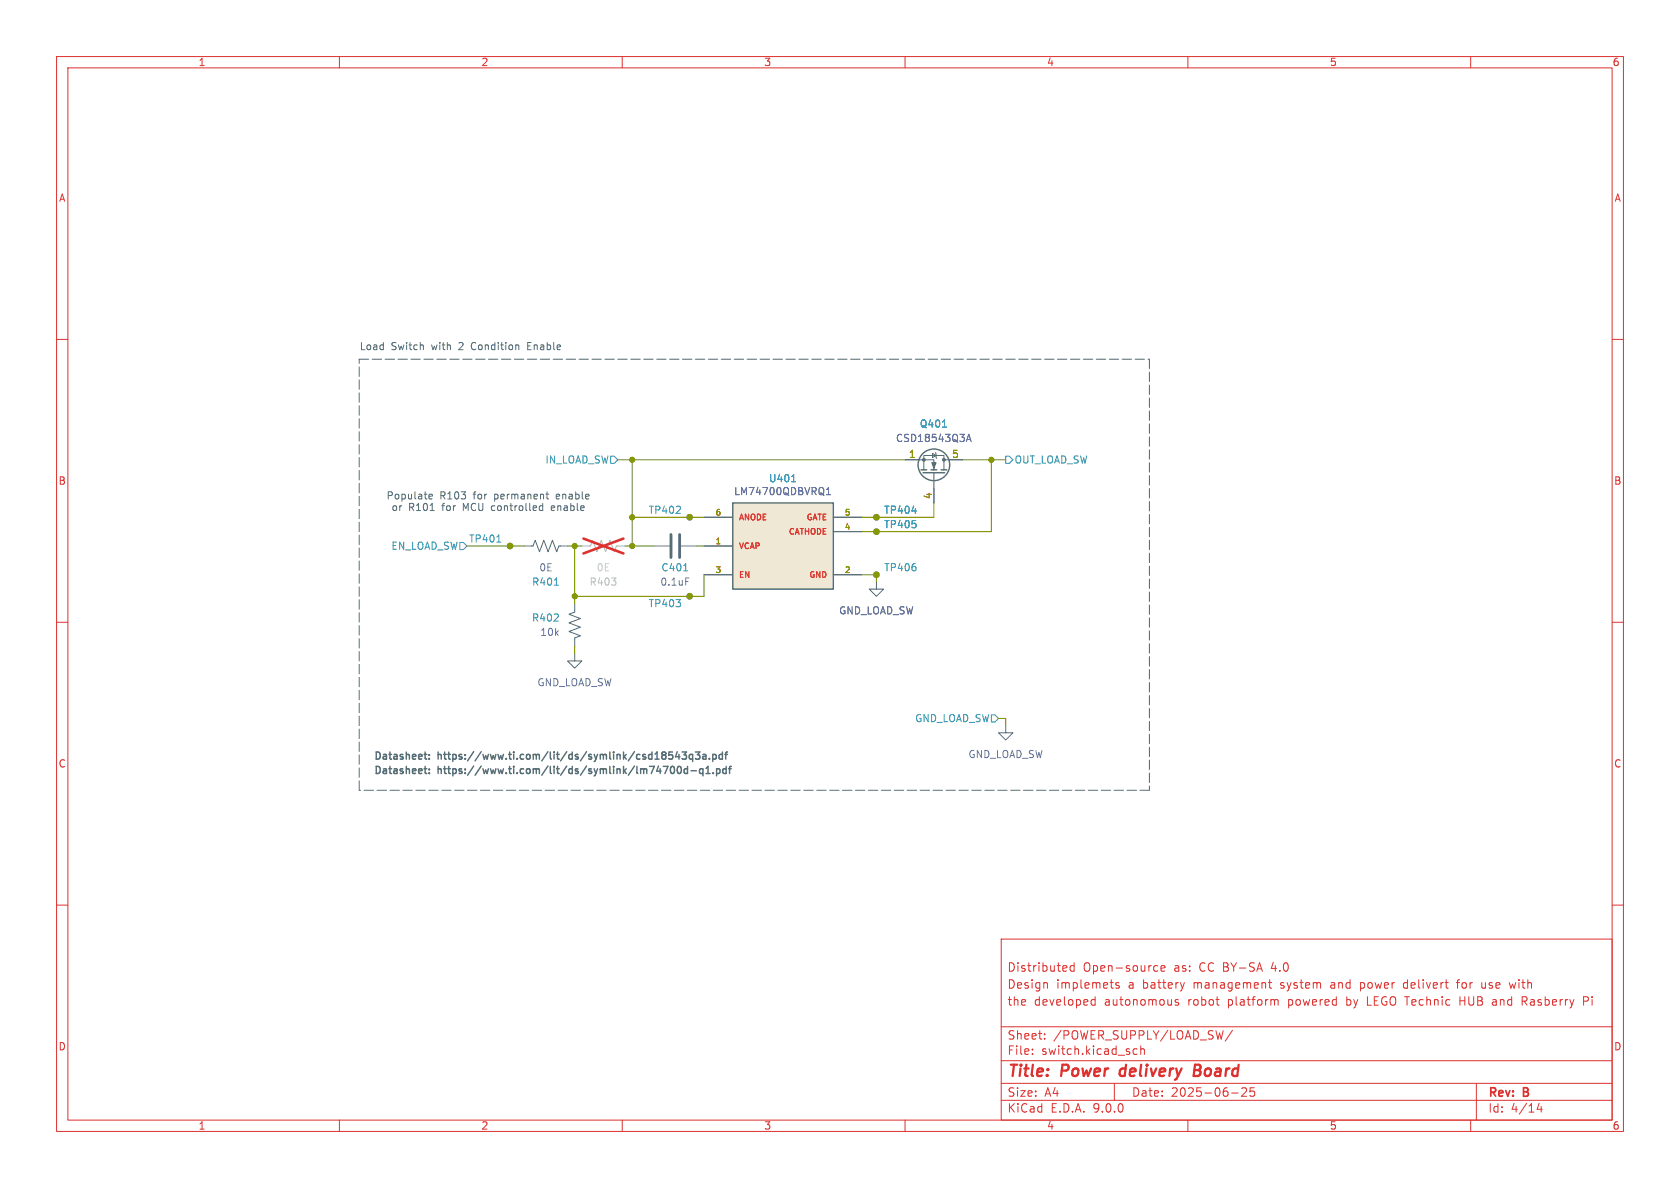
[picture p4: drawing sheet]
<svg xmlns="http://www.w3.org/2000/svg" width="297mm" height="210mm" viewBox="0 0 297 210" stroke-linecap="round" stroke-linejoin="round" font-family="sans-serif">
<g fill="none" stroke="#dc322f" stroke-width=".18">
<path d="M10 10h277v190h-277zM12 12h273v186h-273zM60 10v2M110 10v2M160 10v2M210 10v2M260 10v2M10 60h2M285 60h2M10 110h2M285 110h2M10 160h2"/>
<path d="M177 166h108v32h-108zM185 173.7l.2 .2v.8M188.5 170.8l.1 .3-.7 .1M189.9 170.2v1.5M189.9 170.8l-.4-.1-.3 .3v.4l.1 .2h.6M193 177.6h.6M193 176.8h.6M193.6 176.2v1.5M197.8 173.8l-.3-.1-.3 .2 .1 .2 .5 .2v.3h-.6M204.1 171.6h.6M204.1 170.8h.6M205.2 171.2l.8-.1-.1-.3-.4-.1-.3 .2 .1 .7h.6"/>
<path d="M208.3 176.8l-.3-.1-.3 .2 .1 .2 .5 .2v.3h-.6M209.4 173.7l-.4 1M224.2 173.7h.6M224.5 173.2v1.3l.3 .2M225.4 176.8h.5l.1 .9M240.5 173.7v1.5M240.5 174.6l.2 .1M240.7 173.7l-.2 .1M241.7 176.2v1.5h.8M248.4 173.7l-.3 .3v.4l.3 .3M257.5 173.7h.5M258 173.2l-.3 .2v1.3"/>
<path d="M258.1 176.2v1.5M258.1 176.9h.9M262 173.7v.9h.5M264 177.7h.4M264 176.7l.5 .1M264 177.1h.4M266.8 173.7l.3 1 .3-.7 .3 .7M269.5 177l.5 .7M269.9 176.3l-.2-.1h-.6v1.5M269.9 176.8l-.2 .2h-.6M280 177l.7-.1 .1-.2-.1-.4-.2-.1h-.5v1.5M285 160h2"/>
<path d="M60 198v2M110 198v2M160 198v2M177 194.5h108M177 191.5h108M177 187.5h108M177 181.5h108M182.5 186.3v.1M182.5 185.5v.1M184.7 183.6v.1M184.7 182.8v.1M197 191.5v3"/>
<path d="M200.3 186.1l.3 .3 .4-.1M201 185.5l-.4-.1-.3 .3M201.7 185.5l.2-.1 .3 .1 .1 .9M201.7 184.9v1.5M210 198v2M217.7 193.2h1.2M217.9 182.1l-1.3 2M219.5 192.4l.6-.1 .2 .1 .1 .3-.9 1.1h.9M221.7 192.3h-.7v.7l.2-.1h.5l.1 .3-.1 .5-.2 .1-.5-.1M260 198v2M261 191.5v6.5M272.1 195l-.4 1.1h1"/>
<path d="M272.5 195.6v1"/>
</g>
<path d="M198.1 189.1l-.2 .7 .4 .4M211.1 189.2h.7M211.8 189.2l.3 .1M211.9 188.2h-.6l-.3 2 1-.1M212 189.1l-.2 .1" fill="none" stroke="#dc322f" stroke-width=".4"/>
<g fill="none" stroke="#586e75" stroke-width=".18">
<path d="M90.2 96.5h.1M92.7 96.5h1.5l.4-1 .8 2 .7-2 .8 2 .8-2 .7 2 .4-1h1.5M154.9 94h.1M154.9 91.4h.1M160 81.3h5.1v1.8M163.3 83.1v-2.6h3.6v2.6M164.8 80.1l.7 .4-.7 .4zM165.1 83.6v5.3M165.4 80l.1 .1v.8l.1 .1M166.9 81.3h3.3M101.6 106.7v1.5l-1 .4 2 .7-2 .8 2 .8-2 .7 2 .8-1 .4v1.5M101.6 115.6v1.2h1.3l-1.3 1.3-1.3-1.3h1.3"/>
<path d="M154.9 102.9v1.2h1.3l-1.3 1.3-1.2-1.3h1.2M154.9 101.6h.1M177.8 128.3v1.2h1.3l-1.3 1.3-1.3-1.3h1.3"/>
<circle cx="90.2" cy="96.5" r=".51"/>
<circle cx="154.9" cy="94" r=".51"/>
<circle cx="154.9" cy="91.4" r=".51"/>
<circle cx="154.9" cy="101.6" r=".51"/>
</g>
<path d="M166.6 75.5h.7M87.8 95.8h.7M161.2 90.3h.8M98 103.4h.7" fill="none" stroke="#268bd2" stroke-width=".18"/>
<g fill="none" stroke="#586e75" stroke-width=".25">
<path d="M162.8 83.1h1M163.2 83.6h3.8M164.6 83.1h1M166.4 83.1h1"/>
<circle cx="165.1" cy="82.2" r="2.79"/>
</g>
<g fill="#586e75" stroke="#586e75" stroke-width=".18">
<path d="M164.7 81.8h.8l-.4 1z"/>
<circle cx="166.9" cy="81.3" r=".25"/>
<circle cx="163.3" cy="81.3" r=".25"/>
</g>
<path d="M170.8 78l.5-1.2 .4 1.2M171 77.7h.6" fill="none" stroke="#6c71c4" stroke-width=".18"/>
<path d="M129.5 88.9h17.8v15.2h-17.8z" fill="#eee8d5"/>
<g fill="none" stroke="#586e75" stroke-width=".25">
<path d="M129.5 88.9h17.8v15.2h-17.8zM75.9 136.6v.1M75.9 133.4v.1M75.9 134.1v.1M75.9 136v.1M119.9 135.5h.1a.68 .68 0 0 1 .5 .6 .68 .68 0 0 1-.5 .6h-.1M120.6 132.9h.8l-.5 .5 .4 .1v.6l-.2 .1-.5-.1M121.5 136l-.3-.1-.3 .2 .2 .6h.4M121.5 135.5v1.2M122.1 136.3h1M122.4 133.4h-.3l-.3 .2 .2 .5h.4M122.4 133.4v1.2"/>
<path d="M122.9 132.9h.8l-.4 .5 .4 .1v.6l-.2 .1-.6-.1M124.3 136l-.4-.1-.2 .2 .1 .6h.5M124.3 135.9v1.3M124.3 133.4h.4l.1 .8M124.8 136.7h.7M124.8 135.8l.4-.3v1.2M124.8 133.7h-.4l-.2 .2 .2 .3 .4-.1M125.4 134.1v.1M126 133.4h.4l.2 .2-.1 .5h-.5M126 133.4v1.2M126.1 136.6v.1M126.7 136l.3-.1 .3 .2-.1 .6h-.5"/>
<path d="M126.7 135.9v1.3M127.7 133.4h-.4l-.2 .2 .1 .5h.5M127.7 132.9v1.3M128.1 133.4h.5M128.4 136l-.4-.1-.2 .2 .1 .6h.5M128.4 135.5v1.2M128.6 132.9l-.3 .2v1.1M128.8 135.9h.5M129.3 135.5l-.3 .2v1"/>
</g>
<g fill="none" stroke="#586e75" stroke-width=".18">
<path d="M93.3 61.2h.4M93.9 60.5h-.6v1.3h.6M75.8 87.8l.6-.1v-.3h-.4l-.2 .1 .1 .6h.5M76 90.3h.8M95.5 90.2h.4M95.9 89v1.3M96.5 87.4h.5M96.7 86.9v1.1l.3 .2M97.6 89.4l-.1 .2v.5l.1 .2M98.1 89.7l-.6 .1M115.6 96.5h2.8M120.4 96.5h2.8"/>
<path d="M121.9 91.4h.1M124.5 91.4h5M124.5 96.5h5M147.3 91.4h5.1M147.3 94h5.1M154.9 91.4h.1M154.9 94h.1M160 81.3h2.6M165.1 86.4v2.5M167.6 81.3h2.6M121.9 105.4h.1M124.5 101.6h5"/>
<path d="M147.3 101.6h5.1"/>
<circle cx="121.9" cy="91.4" r=".51"/>
<circle cx="121.9" cy="105.4" r=".51"/>
</g>
<path d="M166.6 75.5h.7M139.9 85.2h.8M161.2 90.3h.8M120.9 100.9h.7" fill="none" stroke="#268bd2" stroke-width=".18"/>
<path d="M170.8 78l.5-1.2 .4 1.2M171 77.7h.6M146.1 87.4h.7M146.1 86.5l.4-.3v1.2M121.2 102.2h.6" fill="none" stroke="#6c71c4" stroke-width=".18"/>
<path d="M102.9 96.5h1.5l.4-1 .7 2 .8-2 .8 2 .7-2 .8 2 .4-1h1.5" fill="none" stroke="#b3b3b3" stroke-width=".18"/>
<path d="M103.1 95.2l7.1 2.6M110.2 95.2l-7.1 2.6" fill="none" stroke="#e12e31" stroke-width=".46"/>
<path d="M118.6 94.5v4.1M120.1 94.5v4.1" fill="none" stroke="#586e75" stroke-width=".51"/>
<path d="M81.3 95.9h.6l.6 .6-.6 .7h-.6zM107.9 80.6h.7l.6 .7-.6 .6h-.7zM177.8 80.6h.6l.7 .7-.7 .6h-.6zM175.3 126.4h.6l.6 .6-.6 .6h-.6z" fill="none" stroke="#2aa198" stroke-width=".18"/>
<path d="M63.5 63.5h139.7M203.2 63.5v76.2M63.5 139.7v-76.2M203.2 139.7h-139.7" fill="none" stroke="#586e75" stroke-width=".18" stroke-dasharray="1.7 .6"/>
<g fill="none" stroke="#859900" stroke-width=".18">
<path d="M82.5 96.5h10.2M100.3 96.5h2.6M101.6 96.5v10.2M109.2 81.3h50.8M110.5 96.5h5.1M111.8 81.3v15.2M111.8 91.4h12.7M123.2 96.5h1.3M165.1 88.9v2.5h-12.7M170.2 81.3h7.6M175.3 81.3v12.7h-22.9M101.6 114.3v1.3"/>
<path d="M124.5 101.6v3.8h-22.9M152.4 101.6h2.5v1.3M176.5 127h1.3v1.3"/>
</g>
<g fill="#859900" stroke="#859900" stroke-width=".18">
<circle cx="101.6" cy="105.4" r=".46"/>
<circle cx="121.9" cy="105.4" r=".46"/>
<circle cx="101.6" cy="96.5" r=".46"/>
<circle cx="111.8" cy="96.5" r=".46"/>
<circle cx="90.2" cy="96.5" r=".46"/>
<circle cx="111.8" cy="91.4" r=".46"/>
<circle cx="154.9" cy="101.6" r=".46"/>
<circle cx="154.9" cy="91.4" r=".46"/>
<circle cx="154.9" cy="94" r=".46"/>
<circle cx="121.9" cy="91.4" r=".46"/>
<circle cx="111.8" cy="81.3" r=".46"/>
<circle cx="175.3" cy="81.3" r=".46"/>
</g>
<g font-size="2.8" fill="#dc322f">
<text x="178" y="190.9">Title:</text>
<text x="187.7" y="190.9">Power</text>
<text x="198.8" y="190.9">delivery</text>
<text x="212.7" y="190.9">Board</text>
</g>
<g font-size="2.1" fill="#dc322f">
<text x="178" y="172">Distributed</text>
<text x="191.4" y="172">Open-source</text>
<text x="207.6" y="172">as:</text>
<text x="212.2" y="172">CC BY-SA</text>
<text x="225.1" y="172">4.0</text>
<text x="178" y="178">the</text>
<text x="178" y="175">Design</text>
<text x="182.8" y="178">developed</text>
<text x="186.7" y="175">implemets</text>
<text x="195.3" y="178">autonomous</text>
<text x="199.5" y="175">a</text>
<text x="202.2" y="175">battery</text>
<text x="210.2" y="178">robot</text>
<text x="211.3" y="175">management</text>
<text x="217.3" y="178">platform</text>
<text x="226.8" y="175">system</text>
<text x="228.1" y="178">powered</text>
<text x="235.8" y="175">and</text>
<text x="238.6" y="178">by</text>
<text x="241.2" y="175">power</text>
<text x="242.4" y="178">LEGO Technic</text>
<text x="249" y="175">delivert</text>
<text x="258.6" y="175">for</text>
<text x="259.1" y="178">HUB</text>
<text x="263.1" y="175">use</text>
<text x="265" y="178">and</text>
<text x="268.2" y="175">with</text>
<text x="270.4" y="178">Rasberry</text>
<text x="281.4" y="178">Pi</text>
<text x="178" y="184">Sheet:</text>
<text x="186.2" y="184">/POWER_SUPPLY/LOAD_SW/</text>
<text x="178" y="186.7">File:</text>
<text x="184.1" y="186.7">switch.kicad_sch</text>
<text x="178" y="196.9">KiCad</text>
<text x="178" y="194.1">Size:</text>
<text x="184.7" y="194.1">A4</text>
<text x="185.7" y="196.9">E.D.A.</text>
<text x="193.3" y="196.9">9.0.0</text>
<text x="200" y="194.1">Date:</text>
<text x="207" y="194.1">2025-06-25</text>
<text x="263" y="194.3">Rev:</text>
<text x="263" y="196.9">Id:</text>
<text x="267.1" y="196.9">4/14</text>
<text x="269.4" y="194.3">B</text>
</g>
<g font-size="1.8" fill="#dc322f">
<text x="35" y="11.9">1</text>
<text x="85" y="11.9">2</text>
<text x="135" y="11.9">3</text>
<text x="185" y="11.9">4</text>
<text x="235" y="11.9">5</text>
<text x="285" y="11.9">6</text>
<text x="10.3" y="35.9">A</text>
<text x="285.3" y="35.9">A</text>
<text x="10.3" y="85.9">B</text>
<text x="285.3" y="85.9">B</text>
<text x="10.3" y="135.9">C</text>
<text x="285.3" y="135.9">C</text>
<text x="10.3" y="185.9">D</text>
<text x="285.3" y="185.9">D</text>
<text x="35" y="199.9">1</text>
<text x="85" y="199.9">2</text>
<text x="135" y="199.9">3</text>
<text x="185" y="199.9">4</text>
<text x="235" y="199.9">5</text>
<text x="285" y="199.9">6</text>
</g>
<g font-size="1.8" fill="#586e75">
<text x="63.5" y="62">Load</text>
<text x="69.1" y="62">Switch</text>
<text x="76.4" y="62">with</text>
<text x="81.4" y="62">2</text>
<text x="83.8" y="62">Condition</text>
<text x="93.9" y="62">Enable</text>
<text x="68.2" y="88.5">Populate</text>
<text x="77.8" y="88.5">R103</text>
<text x="83.8" y="88.5">for</text>
<text x="87.7" y="88.5">permanent</text>
<text x="98.8" y="88.5">enable</text>
<text x="69.1" y="90.5">or</text>
<text x="72.2" y="90.5">R101</text>
<text x="78.3" y="90.5">for</text>
<text x="82.1" y="90.5">MCU controlled</text>
<text x="98.1" y="90.5">enable</text>
<text x="66" y="136.9">Datasheet:</text>
<text x="66" y="134.4">Datasheet:</text>
<text x="77.5" y="136.9">https://www.ti.com/lit/ds/symlink/lm74700d-q1.pdf</text>
<text x="77.5" y="134.4">https://www.ti.com/lit/ds/symlink/csd18543q3a.pdf</text>
</g>
<g font-size="1.8" fill="#268bd2">
<text x="162.5" y="75.8">Q401</text>
<text x="135.8" y="85.4">U401</text>
<text x="114.6" y="91">TP402</text>
<text x="156.2" y="93.6">TP405</text>
<text x="156.2" y="91">TP404</text>
<text x="82.8" y="96.1">TP401</text>
<text x="116.8" y="101.2">C401</text>
<text x="156.2" y="101.2">TP406</text>
<text x="94" y="103.7">R401</text>
<text x="114.6" y="107.5">TP403</text>
<text x="93.9" y="110.1">R402</text>
</g>
<g font-size="1.8" fill="#2aa198">
<text x="96.3" y="82.1">IN_LOAD_SW</text>
<text x="179.3" y="82.1">OUT_LOAD_SW</text>
<text x="69.1" y="97.4">EN_LOAD_SW</text>
<text x="161.7" y="127.9">GND_LOAD_SW</text>
</g>
<g font-size="1.8" fill="#6c71c4">
<text x="158.3" y="78.3">CSD18543Q3A</text>
<text x="129.7" y="87.7">LM74700QDBVRQ1</text>
<text x="95.2" y="101.2">0E</text>
<text x="116.6" y="103.7">0.1uF</text>
<text x="95.4" y="112.6">10k</text>
<text x="148.2" y="108.8">GND_LOAD_SW</text>
<text x="94.9" y="121.5">GND_LOAD_SW</text>
<text x="171.1" y="134.2">GND_LOAD_SW</text>
</g>
<g font-size="1.8" fill="#b58900">
<text x="160.6" y="81">1</text>
<text x="168.2" y="81">5</text>
<text x="164.8" y="88.3" transform="rotate(-90 164.8 88.3)">4</text>
</g>
<text font-size="1.8" fill="#cbcbcb" x="105.4" y="101.2">0E</text>
<text font-size="1.8" fill="#bdbdbd" x="104.1" y="103.7">R403</text>
<g font-size="1.4" fill="#b58900">
<text x="126.4" y="91.2">6</text>
<text x="149.2" y="91.2">5</text>
<text x="149.2" y="93.7">4</text>
<text x="126.4" y="96.3">1</text>
<text x="126.4" y="101.3">3</text>
<text x="149.2" y="101.3">2</text>
</g>
<g font-size="1.4" fill="#cb4b16">
<text x="130.6" y="92.2">ANODE</text>
<text x="139.3" y="94.7">CATHODE</text>
<text x="142.5" y="92.2">GATE</text>
<text x="130.6" y="97.3">VCAP</text>
<text x="130.6" y="102.3">EN</text>
<text x="143" y="102.3">GND</text>
</g>
</svg>
